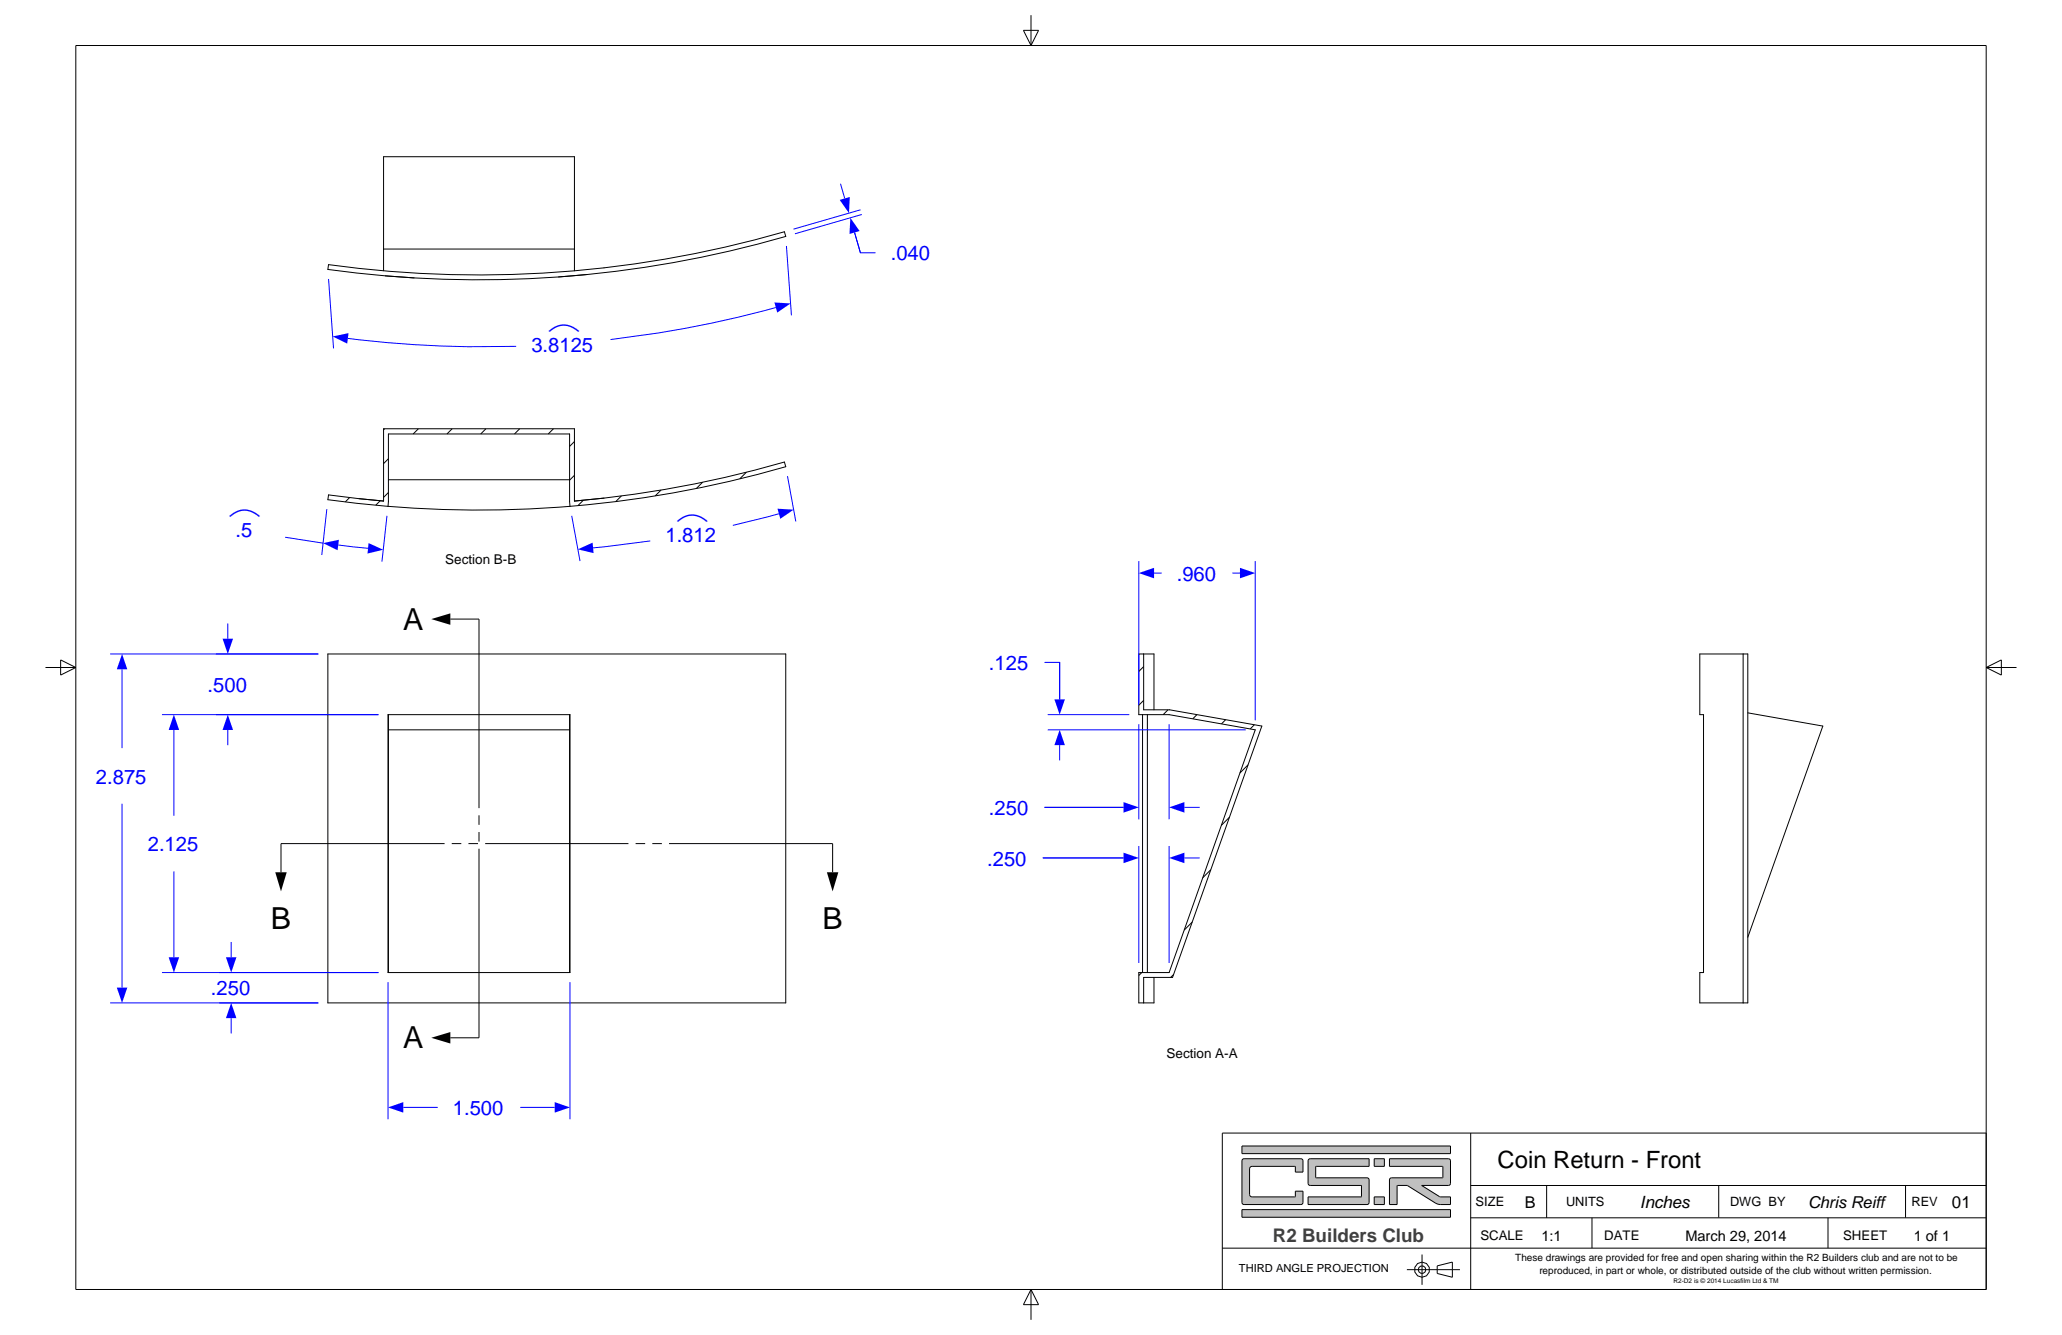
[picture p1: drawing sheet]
<svg xmlns="http://www.w3.org/2000/svg" width="432mm" height="279mm" viewBox="0 0 432 279" stroke-linecap="round" stroke-linejoin="round" font-family="sans-serif">
<g fill="none" stroke="#000" stroke-width=".21">
<path d="M68.7 136.9h95.8v73h-95.8zM94.3 129.6h6v39.5M81.3 149.6h38.1v53.9h-38.1zM81.3 149.6v53.9M81.3 152.7h38M119.3 149.6v53.9M93.1 176.6h-34.3v6M94.6 176.6h2M98.1 176.6h2M100.3 170.6v2M100.3 174.1v2M100.3 177.6v39.6h-6"/>
<path d="M101.6 176.6h30M133.1 176.6h2M136.6 176.6h2M140.1 176.6h34.3v6"/>
</g>
<path d="M90.3 129.6l4-1.2v2.4zM57.6 182.6h2.4l-1.2 4zM173.2 182.6h2.4l-1.2 4zM90.3 217.2l4-1.2v2.4z" fill="#000"/>
<path d="M46.6 133.7h2.2l-1.1 3.2z" fill="#00f"/>
<path d="M47.7 130.5v3.2" fill="none" stroke="#00f" stroke-width=".21"/>
<path d="M47.7 149.6l1.1 3.2h-2.2z" fill="#00f"/>
<path d="M45.2 136.9h21.5M45.2 149.6h34.1M47.7 152.8v3.2" fill="none" stroke="#00f" stroke-width=".21"/>
<path d="M47.3 200.3h2.2l-1.1 3.2z" fill="#00f"/>
<path d="M48.4 197.1v3.2" fill="none" stroke="#00f" stroke-width=".21"/>
<path d="M48.4 209.9l1.1 3.2h-2.2z" fill="#00f"/>
<path d="M45.9 203.5h33.4M45.9 209.9h20.8M48.4 213.1v3.2" fill="none" stroke="#00f" stroke-width=".21"/>
<path d="M36.4 149.6l1.1 3.2h-2.2z" fill="#00f"/>
<path d="M36.4 152.8v17.9" fill="none" stroke="#00f" stroke-width=".21"/>
<path d="M35.3 200.3h2.2l-1.1 3.2z" fill="#00f"/>
<path d="M33.9 149.6h45.4M36.4 182.4v17.9M33.9 203.5h45.4" fill="none" stroke="#00f" stroke-width=".21"/>
<path d="M25.6 136.9l1.1 3.2h-2.2z" fill="#00f"/>
<path d="M25.6 140.1v16.5" fill="none" stroke="#00f" stroke-width=".21"/>
<path d="M24.5 206.7h2.2l-1.1 3.2z" fill="#00f"/>
<path d="M23.1 136.9h43.6M25.6 168.2v38.5M23.1 209.9h43.6" fill="none" stroke="#00f" stroke-width=".21"/>
<path d="M81.3 231.8l3.2-1.1v2.2z" fill="#00f"/>
<path d="M84.5 231.8h7.2" fill="none" stroke="#00f" stroke-width=".21"/>
<path d="M116.2 230.7l3.2 1.1-3.2 1.1z" fill="#00f"/>
<path d="M179 48.7l1.2 4.2h3.1M81.3 205.5v28.8M119.4 205.5v28.8M109 231.8h7.2" fill="none" stroke="#00f" stroke-width=".21"/>
<path d="M68.8 55.4a230.8 230.8 0 0 0 95.5-6.9l.2 1a231.8 231.8 0 0 1-95.8 6.9zM80.3 52.1h40M80.3 56.7v-23.9h40v23.9M80.7 57.7l6 .5M123 57.5l-6 .5M126.5 56.1h.1" fill="none" stroke="#000" stroke-width=".21"/>
<path d="M175.8 41.8l2.2-.6-.2 3.4z" fill="#00f"/>
<path d="M176 38.5l.9 3" fill="none" stroke="#00f" stroke-width=".21"/>
<path d="M178.1 45.6l1.9 2.8-2.1 .6z" fill="#00f"/>
<path d="M179 48.7l1.2 4.2M180.2 43.9l-14 4.1M180.5 44.9l-14 4" fill="none" stroke="#00f" stroke-width=".21"/>
<path d="M69.7 70.4l3.3-.7-.3 2.2z" fill="#00f"/>
<path d="M72.8 70.8a228.1 228.1 0 0 0 35.3 1.7" fill="none" stroke="#00f" stroke-width=".21"/>
<path d="M162.2 63.3l3.4 .2-2.8 1.9z" fill="#00f"/>
<path d="M68.8 58.4l1 14.5M164.7 51.5l1 14.5M162.5 64.4a228.1 228.1 0 0 1-34.6 6.7" fill="none" stroke="#00f" stroke-width=".21"/>
<g fill="none" stroke="#000" stroke-width=".21">
<path d="M80.5 89.7l-.2 .3M81.3 96l-1 1M87.6 89.7l-1.1 1.1M94.7 89.7l-1.1 1.1M101.8 89.7l-1.1 1.1M108.8 89.7l-1.1 1.1M115.9 89.7l-1.1 1.1M120.3 99.5l-1 1M120.3 92.4l-1 1M156.3 98.8l-1.4 1.4M164.5 97.7h.1M164.5 97.7a231.8 231.8 0 0 1-45.1 8.3"/>
<path d="M164.5 97.7l-.2-1a230.7 230.7 0 0 1-44 8.2M73.2 104.1l-.9 .9M75.2 104.4l5.1 .5M79.6 104.8l-.9 .9M80.3 104.9l-11.5-1.3-.1 1 12.6 1.4M80.3 104.9v-15.2h40v15.2M81.3 106a231.8 231.8 0 0 0 38.1 0M81.3 106v-15.2h38l.1 15.2M81.3 100.4h38M81.3 103.1l-1 1M122.2 104.7l-1.2 1.1M126.5 104.3l-6.2 .6"/>
<path d="M130.1 103.8l-1.2 1.2M138.4 102.6l-1.2 1.2M147.1 100.9l-1.3 1.3M365 136.9h-9v12.7h.7v53.9h-.7v6.4h9M365 136.9v73M365 136.9h1v73h-1M366 149.2l15.7 2.8-15.7 44.2"/>
</g>
<path d="M67.7 113.7l3.3-.7-.3 2.2z" fill="#00f"/>
<path d="M70.8 114.1l3.1 .4" fill="none" stroke="#00f" stroke-width=".21"/>
<path d="M77.2 113.7l3.1 1.4-3.3 .7z" fill="#00f"/>
<path d="M59.7 112.4l8 1.3M68.4 106.6l-1 9.6M73.9 114.5l3.2 .3M81 108l-1 9.5" fill="none" stroke="#00f" stroke-width=".21"/>
<path d="M121 115l3.1-1.4 .2 2.2z" fill="#00f"/>
<path d="M136.2 113.2l-12 1.5" fill="none" stroke="#00f" stroke-width=".21"/>
<path d="M162.8 106.5l3.4 .2-2.8 1.9z" fill="#00f"/>
<path d="M164.9 99.6l1.7 9.5M119.7 107.9l1.8 9.5M163.1 107.5l-9.6 2.5M218.7 138.6h3.2v7.8" fill="none" stroke="#00f" stroke-width=".21"/>
<g fill="none" stroke="#000" stroke-width=".21">
<path d="M239.5 136.9h2.2v11.7M239.5 136.9h-1v12.7h6.3l18.1 3.1-18.1 50.8h-6.3v6.4h1M239.5 136.9v11.7h5.4l19.3 3.4-18.7 52.6h-6v5.3M239.5 139.5l-1 1M239.3 149.6v53.9M239.5 146.6l-1 1M240.3 149.6v53.9M244.6 148.6l-1 1M250.7 149.6l-.9 .8M256.7 150.6l-.9 .9M262.7 151.7l-.9 .9M257.5 171l-1.7 1.7"/>
<path d="M261.4 160.1l-1.7 1.7M249.7 193l-1.7 1.7M253.6 182l-1.7 1.7M239.1 203.5l-.6 .7M241.7 204.6v5.3h-2.2M245.8 204l-.6 .6"/>
</g>
<path d="M220.8 146.4h2.2l-1.1 3.2z" fill="#00f"/>
<path d="M221.9 138.6v7.8" fill="none" stroke="#00f" stroke-width=".21"/>
<path d="M221.9 152.7l1.1 3.2h-2.2z" fill="#00f"/>
<path d="M219.4 149.6h17.1M219.4 152.7h41.5M221.9 155.9v3.2M218.7 169h16.6" fill="none" stroke="#00f" stroke-width=".21"/>
<path d="M235.3 167.9l3.2 1.1-3.2 1.1z" fill="#00f"/>
<path d="M218.7 169h16.6" fill="none" stroke="#00f" stroke-width=".21"/>
<path d="M244.8 169l3.2-1.1v2.2z" fill="#00f"/>
<path d="M238.5 151.6v19.9M244.8 151.6v19.9M218.4 179.6h16.9M248 169h3.2" fill="none" stroke="#00f" stroke-width=".21"/>
<path d="M235.3 178.5l3.2 1.1-3.2 1.1z" fill="#00f"/>
<path d="M218.4 179.6h16.9" fill="none" stroke="#00f" stroke-width=".21"/>
<path d="M244.8 179.6l3.2-1.1v2.2z" fill="#00f"/>
<path d="M238.5 177.1v24.4M244.8 177.1v24.4M248 179.6h3.2" fill="none" stroke="#00f" stroke-width=".21"/>
<path d="M238.5 119.9l3.2-1.1v2.2z" fill="#00f"/>
<path d="M241.7 119.9h1.6" fill="none" stroke="#00f" stroke-width=".21"/>
<path d="M259.7 118.8l3.2 1.1-3.2 1.1z" fill="#00f"/>
<path d="M238.5 117.4v30.2M258.1 119.9h1.6M262.9 117.4v33.3" fill="none" stroke="#00f" stroke-width=".21"/>
<path d="M15.9 9.5h400v260.4h-400zM214.3 6.4h3.2l-1.6 3.1zM215.9 3.2v6.3M9.5 139.7h6.4M12.7 138.1l3.2 1.6-3.2 1.6zM415.9 139.7h6.4M415.9 139.7l3.2-1.6v3.2zM215.9 269.9v6.3M215.9 269.9l1.6 3.1h-3.2z" fill="none" stroke="#000" stroke-width=".21"/>
<path d="M260.1 253.2v1.6h43.6v-1.6zM260.1 239.8v1.6h43.6v-1.6zM260.2 242.6l.3-.1 12.2 .1 .2 .3v2.4h-1.6l-.1-1.2-9.3 .1-.2 .4v5.4l.1 .3 .4 .2h9l.1-1.2h1.6l-.1 2.6-.4 .2-12.2-.1-.1-.4v-8.6zM291 242.5v1.6h11l.1 .1v2.3l-10.9 .1-.2 .3v5.2h1.6v-3.9l.1-.1h2l6.3 3.9 2.7 .1v-1.6h-2.2l-3.8-2.4h5.6l.3-.1 .1-.3v-4.7l-.1-.4zM274 242.6l-.1 .4v4.7l.2 .3 10.9 .1 .1 2.3-.1 .1h-11.1v1.6h12.4l.3-.2 .1-5-.2-.3-10.9-.1-.1-2.3 .1-.1h11.1v-1.6h-12.3zM287.8 250.5v1.6h2.1v-1.6zM287.8 242.5v1.6h2.1v-1.6z" fill-rule="evenodd" fill="#c0c0c0"/>
<g fill="none" stroke="#000" stroke-width=".21">
<path d="M256 237.1h159.9v32.8h-159.9zM260.1 239.8h43.6v1.6h-43.6zM308 237.1v32.8M260.1 253.2h43.6v1.6h-43.6zM260.2 242.6l.3-.1 12.2 .1 .2 .3v2.4h-1.6l-.1-1.2-9.3 .1-.2 .4v5.4l.1 .3 .4 .2h9l.1-1.2h1.6l-.1 2.6-.4 .2-12.2-.1-.1-.4v-8.6zM274 242.6l.4-.1h12.3v1.6h-11.1l-.1 .1 .1 2.3 10.9 .1 .2 .4-.1 4.9-.3 .2h-12.4v-1.6h11.1l.1-.1-.1-2.3-10.9-.1-.2-.3v-4.7zM287.8 242.5h2.1v1.6h-2.1zM287.8 250.5h2.1v1.6h-2.1zM291 242.5l12.6 .1 .1 .4v4.7l-.1 .3-.3 .1h-5.6l3.8 2.4h2.2v1.6h-2.1l-.8-.2-6.1-3.8h-2.1v4h-1.6v-5.2l.2-.3 10.8-.1 .1-.1v-2.3h-11.1zM308 248.1h107.9M308 254.9h107.9M323.9 248.1v6.8"/>
<path d="M333.4 254.9v6.3M359.9 248.1v6.7M382.8 254.9v6.3M399 248.1v6.7M256 261.2h159.9M294.6 265.7h11.1M297.8 262.6v6.3M301 264.9l3.1-.8v3.2l-3.1-.8z"/>
<circle cx="297.8" cy="265.7" r=".79"/>
<circle cx="297.8" cy="265.7" r="1.59"/>
</g>
<g font-size="6.3">
<text x="84.4" y="131.8">A</text>
<text x="56.7" y="194.5">B</text>
<text x="172.2" y="194.5">B</text>
<text x="84.4" y="219.4">A</text>
</g>
<text font-size="5" x="313.6" y="244.4">Coin Return - Front</text>
<g font-size="4.2" fill="#00f">
<text x="186.5" y="54.5">.040</text>
<text x="114.5" y="68">t</text>
<text x="111.3" y="73.6">3.8125</text>
<text x="47.6" y="106.8">t</text>
<text x="141.4" y="107.8">t</text>
<text x="49.3" y="112.4">.5</text>
<text x="139.4" y="113.3">1.812</text>
<text x="246.4" y="121.5">.960</text>
<text x="207.1" y="140.2">.125</text>
<text x="43.5" y="144.8">.500</text>
<text x="20.1" y="164">2.875</text>
<text x="207.1" y="170.6">.250</text>
<text x="30.9" y="178.1">2.125</text>
<text x="206.7" y="181.1">.250</text>
<text x="44.2" y="208.3">.250</text>
<text x="94.8" y="233.4">1.500</text>
</g>
<text font-size="3.9" fill="#404040" x="266.6" y="259.9">R2 Builders Club</text>
<g font-size="3.5">
<text x="343.4" y="252.9">Inches</text>
<text x="408.8" y="252.9">01</text>
</g>
<g font-size="3.4">
<text x="319.3" y="252.8">B</text>
<text x="378.6" y="252.8">Chris Reiff</text>
</g>
<g font-size="3.1">
<text x="322.8" y="259.7">1:1</text>
<text x="352.9" y="259.7">March 29, 2014</text>
<text x="400.7" y="259.7">1 of 1</text>
</g>
<g font-size="2.8">
<text x="93.2" y="118.1">Section B-B</text>
<text x="244.3" y="221.4">Section A-A</text>
<text x="310" y="259.5">SCALE</text>
<text x="335.9" y="259.5">DATE</text>
<text x="386" y="259.5">SHEET</text>
</g>
<g font-size="2.7">
<text x="309" y="252.5">SIZE</text>
<text x="327.9" y="252.4">UNITS</text>
<text x="362.3" y="252.4">DWG BY</text>
<text x="400.3" y="252.4">REV</text>
</g>
<text font-size="2.3" x="259.4" y="266.2">THIRD ANGLE PROJECTION</text>
<g font-size="2.1">
<text x="317.3" y="264">These drawings are provided for free and open sharing within the R2 Builders club and are not to be</text>
<text x="322.3" y="266.6">reproduced, in part or whole, or distributed outside of the club without written permission.</text>
</g>
<text font-size="1.4" x="350.5" y="268.6">R2-D2 is © 2014 Lucasfilm Ltd &amp; TM</text>
</svg>
